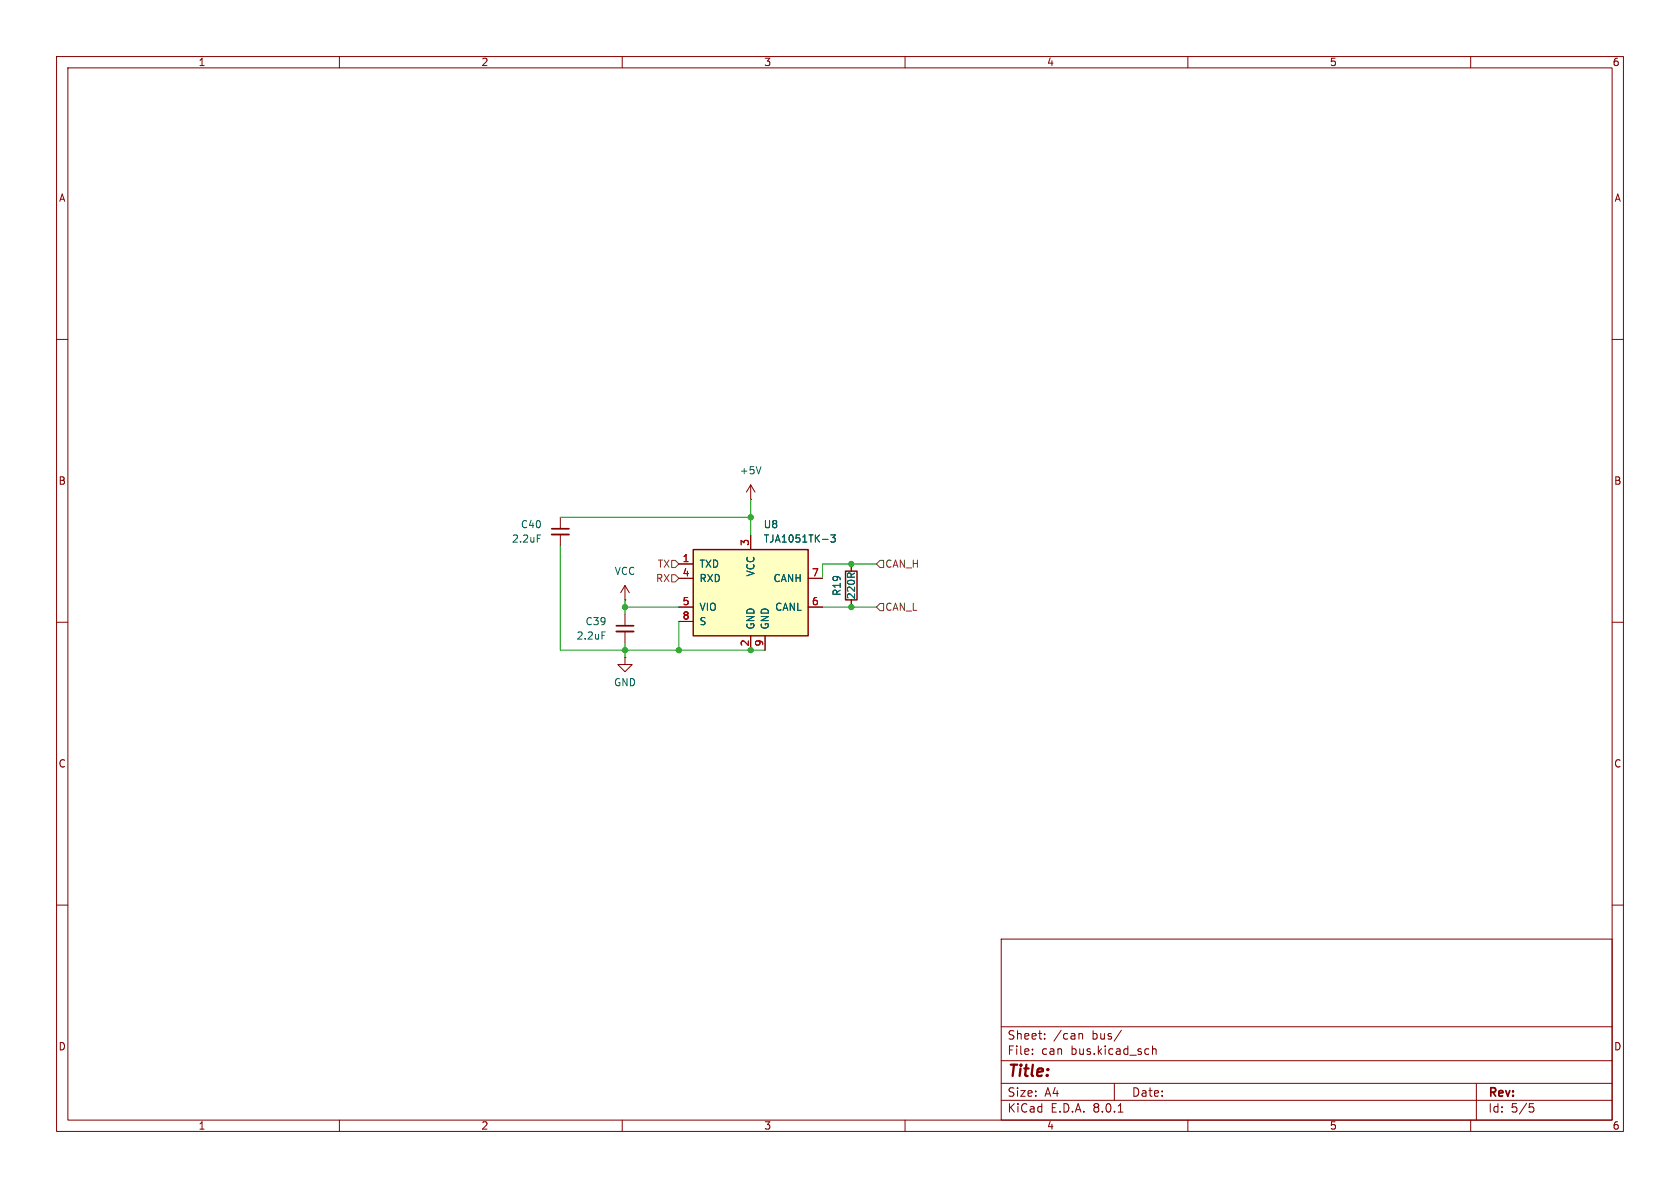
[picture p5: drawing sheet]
<svg xmlns="http://www.w3.org/2000/svg" width="297mm" height="210mm" viewBox="0 0 297 210" stroke-linecap="round" stroke-linejoin="round" font-family="sans-serif">
<g fill="none" stroke="#840000" stroke-width=".18">
<path d="M10 10h277v190h-277zM12 12h273v186h-273zM60 10v2M110 10v2M160 10v2M210 10v2M260 10v2M10 60h2M285 60h2M132.7 88.3h.1M132.7 85.7l-.7 1.3M132.7 85.7v2.6"/>
<path d="M132.7 85.7l.8 1.3M10 110h2M285 110h2M10 160h2M285 160h2M177 166h108v32h-108zM60 198v2M110 198v2M160 198v2M177 194.5h108M177 191.5h108M177 187.5h108"/>
<path d="M177 181.5h108M182.5 186.3v.1M182.5 185.5v.1M184.7 183.6v.1M184.7 182.8v.1M190.7 182.8l.3-.1 .3 .1 .1 .9M197 191.5v3M197.7 196.6h.8M198.2 182.1l-1.2 2M203.7 184.9v1.5M203.7 185.5l.3-.1 .3 .1 .1 .9M210 198v2"/>
<path d="M260 198v2M261 191.5v6.5M270.4 195.1h.7M270.5 195.7h.4l.3 .3-.2 .5-.5 .1"/>
</g>
<path d="M134.5 82.5l-.4 1.3" fill="none" stroke="#006464" stroke-width=".18"/>
<path d="M122.6 97.2h20.3v15.2h-20.3z" fill="#ffffc2"/>
<path d="M122.6 97.2h20.3v15.2h-20.3zM149.5 101h2v5h-2z" fill="none" stroke="#840000" stroke-width=".25"/>
<g fill="none" stroke="#840000" stroke-width=".18">
<path d="M99.1 91.4v2.1M99.1 94.5v2M120 99.7h2.6M132.7 94.6v2.6M150.5 99.7v1.3M110.5 106h.1M110.5 116.2v1.3h-1.3l1.3 1.2 1.3-1.2h-1.3M110.5 116.2h.1M110.5 103.5v2.5M110.5 108.6v2M110.5 111.6v2.1M110.5 103.5l-.8 1.3"/>
<path d="M110.5 103.5l.8 1.3M120 102.2h2.6M120 107.3h2.6M120 109.9h2.6M132.7 112.4v2.5M135.3 112.4v2.5M142.9 102.2h2.5M142.9 107.3h2.5M150.5 106v1.3"/>
</g>
<path d="M95 94.6h.6M145.4 95.3h1M146.9 94.6h.8l-.5 .4 .4 .2v.5l-.2 .1-.5-.1M106.4 111.7h.6" fill="none" stroke="#006464" stroke-width=".18"/>
<path d="M97.5 94.5h3.1M109 111.6h3" fill="none" stroke="#840000" stroke-width=".33"/>
<path d="M97.5 93.5h3.1M109 110.6h3" fill="none" stroke="#840000" stroke-width=".3"/>
<path d="M118.7 99.1h.7l.6 .6-.6 .6h-.7zM154.9 99.7l.7-.6h.6v1.2h-.6zM118.7 101.6h.7l.6 .6-.6 .7h-.7zM155.6 106.7h.6v1.3h-.6l-.7-.7z" fill="none" stroke="#725600" stroke-width=".18"/>
<path d="M99.1 96.5v18.4h36.2M99.1 91.4h33.6M132.7 88.3v6.3M154.9 99.7h-9.5v2.5M110.5 106v2.6M110.5 113.7v2.5M110.5 107.3h9.5M120 109.9v5M145.4 107.3h9.5" fill="none" stroke="#009600" stroke-width=".18"/>
<g fill="#009600" stroke="#009600" stroke-width=".18">
<circle cx="132.7" cy="91.4" r=".46"/>
<circle cx="120" cy="114.9" r=".46"/>
<circle cx="132.7" cy="114.9" r=".46"/>
<circle cx="150.5" cy="107.3" r=".46"/>
<circle cx="150.5" cy="99.7" r=".46"/>
<circle cx="110.5" cy="107.3" r=".46"/>
<circle cx="110.5" cy="114.9" r=".46"/>
</g>
<text font-size="2.8" fill="#840000" x="178" y="190.9">Title:</text>
<g font-size="2.1" fill="#840000">
<text x="178" y="184">Sheet:</text>
<text x="186.2" y="184">/can</text>
<text x="193.1" y="184">bus/</text>
<text x="178" y="186.7">File:</text>
<text x="184.1" y="186.7">can</text>
<text x="189.4" y="186.7">bus.kicad_sch</text>
<text x="178" y="196.9">KiCad</text>
<text x="178" y="194.1">Size:</text>
<text x="184.7" y="194.1">A4</text>
<text x="185.7" y="196.9">E.D.A.</text>
<text x="193.3" y="196.9">8.0.1</text>
<text x="200" y="194.1">Date:</text>
<text x="263" y="194.3">Rev:</text>
<text x="263" y="196.9">Id:</text>
<text x="267.1" y="196.9">5/5</text>
</g>
<g font-size="1.8" fill="#840000">
<text x="35" y="11.9">1</text>
<text x="85" y="11.9">2</text>
<text x="135" y="11.9">3</text>
<text x="185" y="11.9">4</text>
<text x="235" y="11.9">5</text>
<text x="285" y="11.9">6</text>
<text x="10.3" y="35.9">A</text>
<text x="285.3" y="35.9">A</text>
<text x="10.3" y="85.9">B</text>
<text x="285.3" y="85.9">B</text>
<text x="10.3" y="135.9">C</text>
<text x="285.3" y="135.9">C</text>
<text x="10.3" y="185.9">D</text>
<text x="285.3" y="185.9">D</text>
<text x="35" y="199.9">1</text>
<text x="85" y="199.9">2</text>
<text x="135" y="199.9">3</text>
<text x="185" y="199.9">4</text>
<text x="235" y="199.9">5</text>
<text x="285" y="199.9">6</text>
</g>
<g font-size="1.8" fill="#006464">
<text x="130.7" y="84">+5V</text>
<text x="92" y="93.6">C40</text>
<text x="134.9" y="93.6">U8</text>
<text x="90.4" y="96.1">2.2uF</text>
<text x="108.6" y="101.8">VCC</text>
<text x="123.6" y="100.6">TXD</text>
<text x="134.9" y="96.1">TJA1051TK-3</text>
<text x="123.6" y="103.1">RXD</text>
<text x="133.6" y="102" transform="rotate(-90 133.6 102)">VCC</text>
<text x="136.6" y="103.1">CANH</text>
<text x="148.8" y="105.5" transform="rotate(-90 148.8 105.5)">R19</text>
<text x="151.4" y="106.1" transform="rotate(-90 151.4 106.1)">220R</text>
<text x="101.8" y="113.3">2.2uF</text>
<text x="103.4" y="110.7">C39</text>
<text x="123.6" y="108.2">VIO</text>
<text x="123.6" y="110.7">S</text>
<text x="133.6" y="111.4" transform="rotate(-90 133.6 111.4)">GND</text>
<text x="136.1" y="111.4" transform="rotate(-90 136.1 111.4)">GND</text>
<text x="136.9" y="108.2">CANL</text>
<text x="108.5" y="121.5">GND</text>
</g>
<g font-size="1.8" fill="#725600">
<text x="116.2" y="100.6">TX</text>
<text x="156.4" y="100.6">CAN_H</text>
<text x="115.9" y="103.1">RX</text>
<text x="156.4" y="108.2">CAN_L</text>
</g>
<g font-size="1.8" fill="#a90000">
<text x="120.6" y="99.4">1</text>
<text x="120.6" y="102">4</text>
<text x="132.5" y="96.6" transform="rotate(-90 132.5 96.6)">3</text>
<text x="143.4" y="102">7</text>
<text x="120.6" y="107.1">5</text>
<text x="143.4" y="107.1">6</text>
<text x="120.6" y="109.6">8</text>
<text x="132.5" y="114.4" transform="rotate(-90 132.5 114.4)">2</text>
<text x="135" y="114.4" transform="rotate(-90 135 114.4)">9</text>
</g>
</svg>
